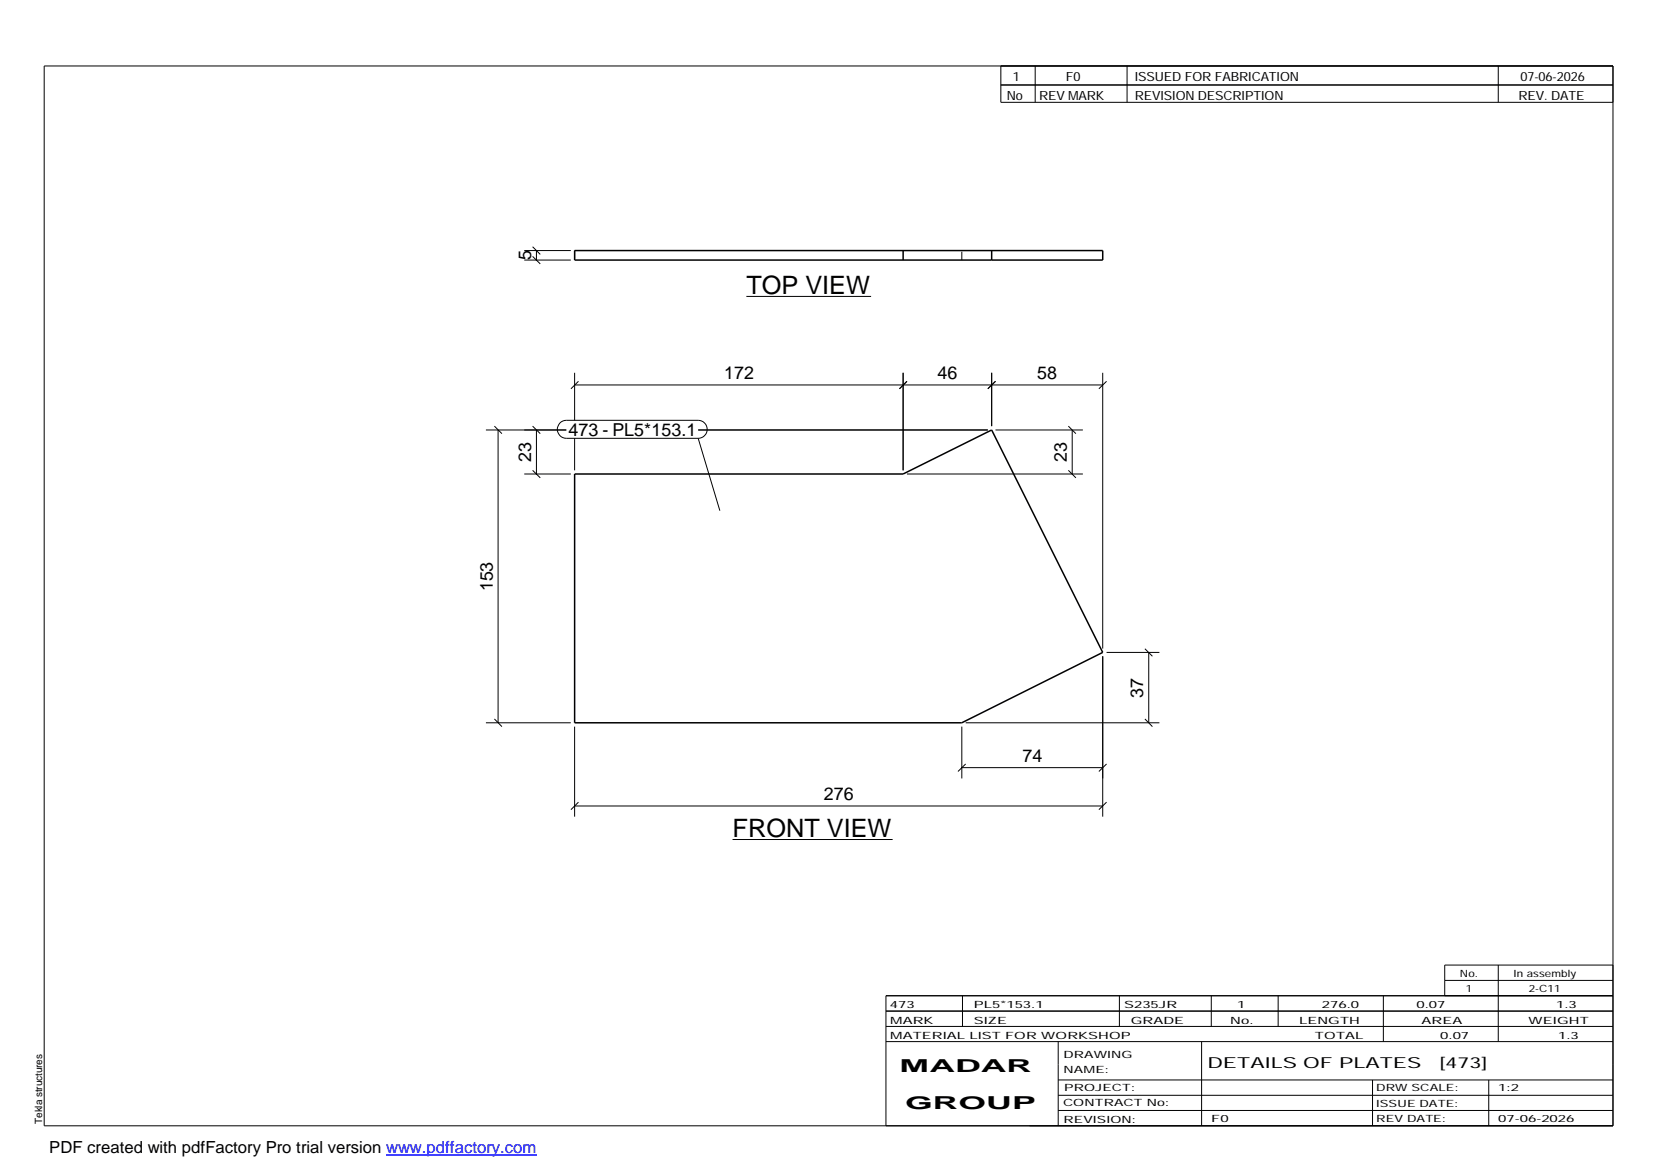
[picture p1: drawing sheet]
<svg xmlns="http://www.w3.org/2000/svg" width="420mm" height="297mm" viewBox="0 0 420 297" stroke-linecap="round" stroke-linejoin="round" font-family="sans-serif">
<path d="M145.9 63.6h134.1v2.4h-134.1zM229.3 63.6v2.4M251.8 63.6v2.4M145.9 120.3h83.4l22.5-11.1 28.2 56.4-35.8 17.9h-98.3z" fill="none" stroke="#000" stroke-width=".38"/>
<path d="M145.9 63.6v2.4M244.2 66v-2.4" fill="none" stroke="#000" stroke-width=".25" stroke-dasharray="2.1 2.1" stroke-linecap="butt"/>
<g fill="none" stroke="#000" stroke-width=".25">
<path d="M11.2 16.7h398.3v269.1h-398.3zM254.1 16.7v9.3h155.4M262.8 16.7v9.3M286.1 16.7v9.3M380.4 16.7v9.3M254.1 21.6h155.4M133.1 66h11.8M133.1 63.6h11.8M135.2 65.1l2 1.9M135.2 62.6l2 2M136.2 63.6v2.4M189.5 75.3h31.6"/>
<path d="M145.9 94.6v12.1M145.9 97.7h134.1M146.9 96.8l-2 1.9M229.3 94.6v24.8M230.3 96.8l-2 1.9M251.8 94.6v13.6M252.7 96.8l-1.9 1.9M280 94.6v70.1M280.9 96.8l-1.9 1.9M123.4 109.2h20.4M125.5 108.2l1.9 1.9M126.4 109.2v74.3"/>
<path d="M135.2 119.4l2 1.9M135.2 108.2l2 1.9M136.2 109.2v11.1M142.2 107.4l.7-.5 .9-.2h33.4a2.29 2.29 0 0 1 2.3 2.3 2.29 2.29 0 0 1-2.3 2.3h-33.4a2.3 2.3 0 0 1-2.1-1.4 2.3 2.3 0 0 1 .5-2.5zM145.9 111.3v8.1M177.2 109.2h73.6M177.2 111.3l5.6 18.4M252.7 109.2h22.2M271.2 119.4l1.9 1.9M271.2 108.2l1.9 1.9M272.2 109.2v11.1M133.1 120.3h11.8"/>
<path d="M230.3 120.3h44.6M280 166.6v40.7M280.9 165.6h13.4M290.7 164.7l1.9 1.9M291.6 165.6v17.9M123.4 183.5h21.5M125.5 182.5l1.9 2M145.9 184.5v22.8M244.2 194.9h35.8M244.2 184.5v13.1M245.2 183.5h49.1M245.2 194l-2 1.9"/>
<path d="M280.9 194l-1.9 1.9M290.7 182.5l1.9 2M145.9 204.6h134.1M146.9 203.7l-2 1.9M186 213.1h40.6M280.9 203.7l-1.9 1.9M224.9 256.7h184.6M244.3 252.8v7.8M284.2 252.8v7.8M307.5 252.8v7.8M324.5 252.8v7.8M351.2 252.8v11.6"/>
<path d="M366.8 248.9h42.7M380.4 245v19.4M409.5 245h-42.7v7.8M409.5 252.8h-184.6v33M224.9 264.4h184.6M224.9 260.6h184.6M268.6 264.4v21.4M268.6 274.2h140.9M268.6 278.1h140.9M305.1 264.4v21.4M348.4 274.2v11.6M378 274.2v11.6"/>
<path d="M268.6 281.9h140.9"/>
</g>
<path d="M98 293.3h38.2" fill="none" stroke="#00f" stroke-width=".3"/>
<g font-size="6.4">
<text x="189.5" y="74.5">TOP VIEW</text>
<text x="186" y="212.4">FRONT VIEW</text>
</g>
<g font-size="4.5">
<text x="134.8" y="66.1" transform="rotate(-90 134.8 66.1)">5</text>
<text x="183.8" y="96.3">172</text>
<text x="238" y="96.3">46</text>
<text x="263.3" y="96.3">58</text>
<text x="144.4" y="110.7">473 - PL5*153.1</text>
<text x="134.8" y="117.3" transform="rotate(-90 134.8 117.3)">23</text>
<text x="270.8" y="117.3" transform="rotate(-90 270.8 117.3)">23</text>
<text x="125.1" y="150.1" transform="rotate(-90 125.1 150.1)">153</text>
<text x="290.2" y="177.1" transform="rotate(-90 290.2 177.1)">37</text>
<text x="259.5" y="193.5">74</text>
<text x="209.1" y="203.2">276</text>
<text x="228.4" y="272.3">MADAR</text>
<text x="229.8" y="281.6">GROUP</text>
</g>
<text font-size="4.2" x="12.5" y="292.7">PDF created with pdfFactory Pro trial version www.pdffactory.com</text>
<g font-size="3.9">
<text x="306.5" y="271.3">DETAILS OF PLATES</text>
<text x="365.4" y="271.3">[473]</text>
</g>
<g font-size="3.2">
<text x="257.1" y="20.5">1</text>
<text x="270.6" y="20.5">F0</text>
<text x="288.1" y="20.5">ISSUED FOR FABRICATION</text>
<text x="386" y="20.5">07-06-2026</text>
<text x="255.6" y="25.5">No</text>
<text x="263.8" y="25.5">REV MARK</text>
<text x="288.1" y="25.5">REVISION DESCRIPTION</text>
<text x="385.5" y="25.5">REV. DATE</text>
</g>
<g font-size="2.5">
<text x="370.6" y="247.9">No.</text>
<text x="372.1" y="251.8">1</text>
<text x="384.3" y="247.9">In assembly</text>
<text x="388.1" y="251.8">2-C11</text>
<text x="225.9" y="255.9">473</text>
<text x="247.3" y="255.9">PL5*153.1</text>
<text x="285.4" y="255.9">S235JR</text>
<text x="314.1" y="255.9">1</text>
<text x="335.6" y="255.9">276.0</text>
<text x="359.6" y="255.9">0.07</text>
<text x="395.1" y="255.9">1.3</text>
<text x="226" y="263.7">MATERIAL LIST FOR WORKSHOP</text>
<text x="226" y="259.9">MARK</text>
<text x="247.2" y="259.9">SIZE</text>
<text x="287.1" y="259.9">GRADE</text>
<text x="312.3" y="259.9">No.</text>
<text x="329.8" y="259.9">LENGTH</text>
<text x="333.8" y="263.7">TOTAL</text>
<text x="360.9" y="259.9">AREA</text>
<text x="365.6" y="263.7">0.07</text>
<text x="388.1" y="259.9">WEIGHT</text>
<text x="395.6" y="263.7">1.3</text>
<text x="270" y="268.5">DRAWING</text>
<text x="270" y="272.5">NAME:</text>
<text x="269.9" y="280.9">CONTRACT No:</text>
<text x="270.2" y="277">PROJECT:</text>
<text x="349.4" y="277.1">DRW SCALE:</text>
<text x="349.4" y="281">ISSUE DATE:</text>
<text x="380.4" y="277.1">1:2</text>
<text x="10.7" y="285.4" transform="rotate(-90 10.7 285.4)">Tekla structures</text>
<text x="270" y="285">REVISION:</text>
<text x="307.5" y="284.8">F0</text>
<text x="349.4" y="284.8">REV DATE:</text>
<text x="380.4" y="284.8">07-06-2026</text>
</g>
</svg>
